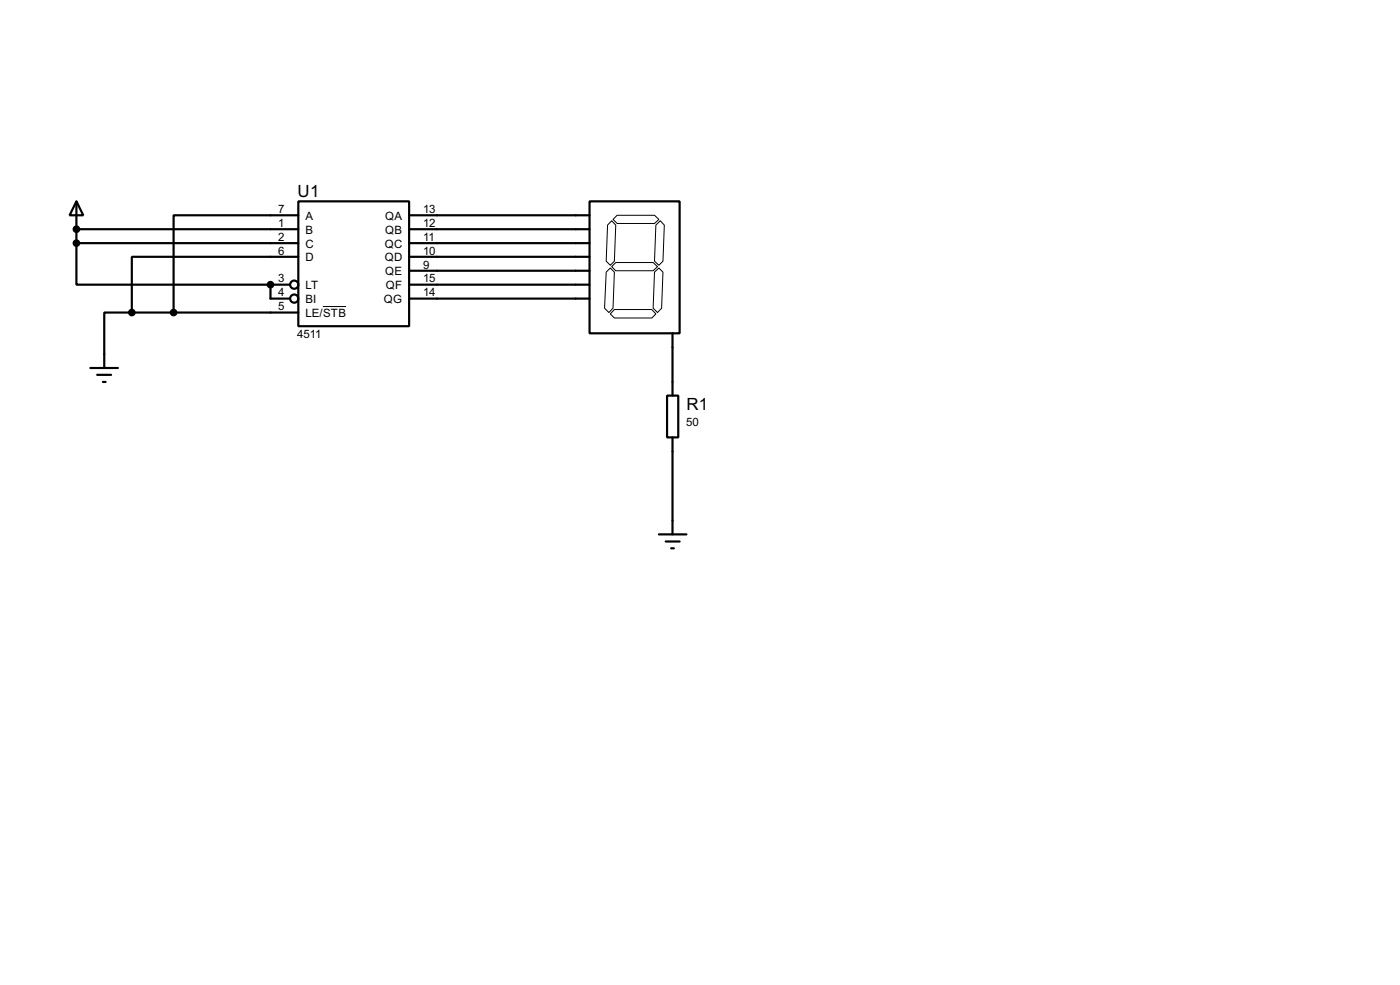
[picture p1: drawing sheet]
<svg xmlns="http://www.w3.org/2000/svg" width="256mm" height="180mm" viewBox="0 0 256 180" stroke-linecap="round" stroke-linejoin="round" font-family="sans-serif">
<g fill="none" stroke="#000" stroke-width=".4">
<path d="M14 36.9l1.3 2.5h-2.5zM14 36.9v7.6M54.7 36.9h20.3v22.8h-20.3zM54.7 39.4h-22.9v17.8M75 39.4h33M108 36.9h16.5v24.1h-16.5zM14 44.5v7.6h35.6M14 42h40.7M14 44.5h40.7M24.2 57.2h-5.1v10.2M24.2 57.2h30.5M49.6 52.1h3.5"/>
<path d="M49.6 52.1v2.6h3.5M54.7 47h-30.5v10.2M75 42h33M75 44.5h33M75 47h33M75 49.6h33M75 52.1h33M75 54.7h33M16.6 67.4h5M17.8 68.6h2.6M18.9 69.9h.5M122.2 72.4h2.1v7.7h-2.1z"/>
<path d="M123.2 61v11.4M120.7 97.8h5.1M122 99.1h2.5M123.2 80.1v17.7M123 100.4h.5"/>
<circle cx="53.9" cy="52.1" r=".75"/>
<circle cx="53.9" cy="54.7" r=".75"/>
</g>
<g fill="#000">
<circle cx="14" cy="42" r=".2"/>
<circle cx="49.6" cy="52.1" r=".2"/>
</g>
<path d="M59.2 56.1h4.2M111.1 49.8l.7-.7 .8 .7-.3 6.6-.7 .8-.8-.8zM112.1 48.8l.7-.7h6.9l.8 .7-.8 .8h-6.9zM112.1 40.4l.7 .8-.2 6.6-.8 .8-.7-.8 .2-6.6zM112.3 40.2l.8-.8h6.8l.8 .8-.8 .7h-6.8zM112.6 56.7h6.8l.8 .8-.8 .7h-6.8l-.8-.7zM119.9 49.8l.8-.7 .8 .7-.3 6.6-.7 .8-.8-.8zM120.2 41.2l.8-.8 .7 .8-.2 6.6-.8 .8-.8-.8z" fill="none" stroke="#000" stroke-width=".18"/>
<g fill="#000" stroke="#000" stroke-width=".4">
<circle cx="14" cy="42" r=".5"/>
<circle cx="14" cy="44.5" r=".5"/>
<circle cx="24.1" cy="57.2" r=".5"/>
<circle cx="31.8" cy="57.2" r=".5"/>
<circle cx="49.5" cy="52.1" r=".5"/>
</g>
<g font-size="3.5">
<text x="54.5" y="36">U1</text>
<text x="125.8" y="75.1">R1</text>
</g>
<g font-size="2.4">
<text x="51" y="39">7</text>
<text x="51" y="41.6">1</text>
<text x="55.9" y="40.2">A</text>
<text x="70.6" y="40.2">QA</text>
<text x="77.5" y="39">13</text>
<text x="77.5" y="41.6">12</text>
<text x="51" y="44.1">2</text>
<text x="51" y="46.6">6</text>
<text x="55.9" y="42.7">B</text>
<text x="55.9" y="45.3">C</text>
<text x="55.9" y="47.8">D</text>
<text x="70.5" y="45.3">QC</text>
<text x="70.5" y="47.8">QD</text>
<text x="70.6" y="42.7">QB</text>
<text x="77.5" y="44.1">11</text>
<text x="77.5" y="46.6">10</text>
<text x="51" y="51.7">3</text>
<text x="55.9" y="52.9">LT</text>
<text x="70.6" y="50.4">QE</text>
<text x="70.7" y="52.9">QF</text>
<text x="77.5" y="49.2">9</text>
<text x="77.5" y="51.7">15</text>
<text x="51" y="54.3">4</text>
<text x="51" y="56.8">5</text>
<text x="55.9" y="55.4">BI</text>
<text x="55.9" y="58">LE/STB</text>
<text x="70.3" y="55.4">QG</text>
<text x="77.5" y="54.3">14</text>
<text x="54.5" y="61.9">4511</text>
<text x="125.7" y="78.1">50</text>
</g>
</svg>
